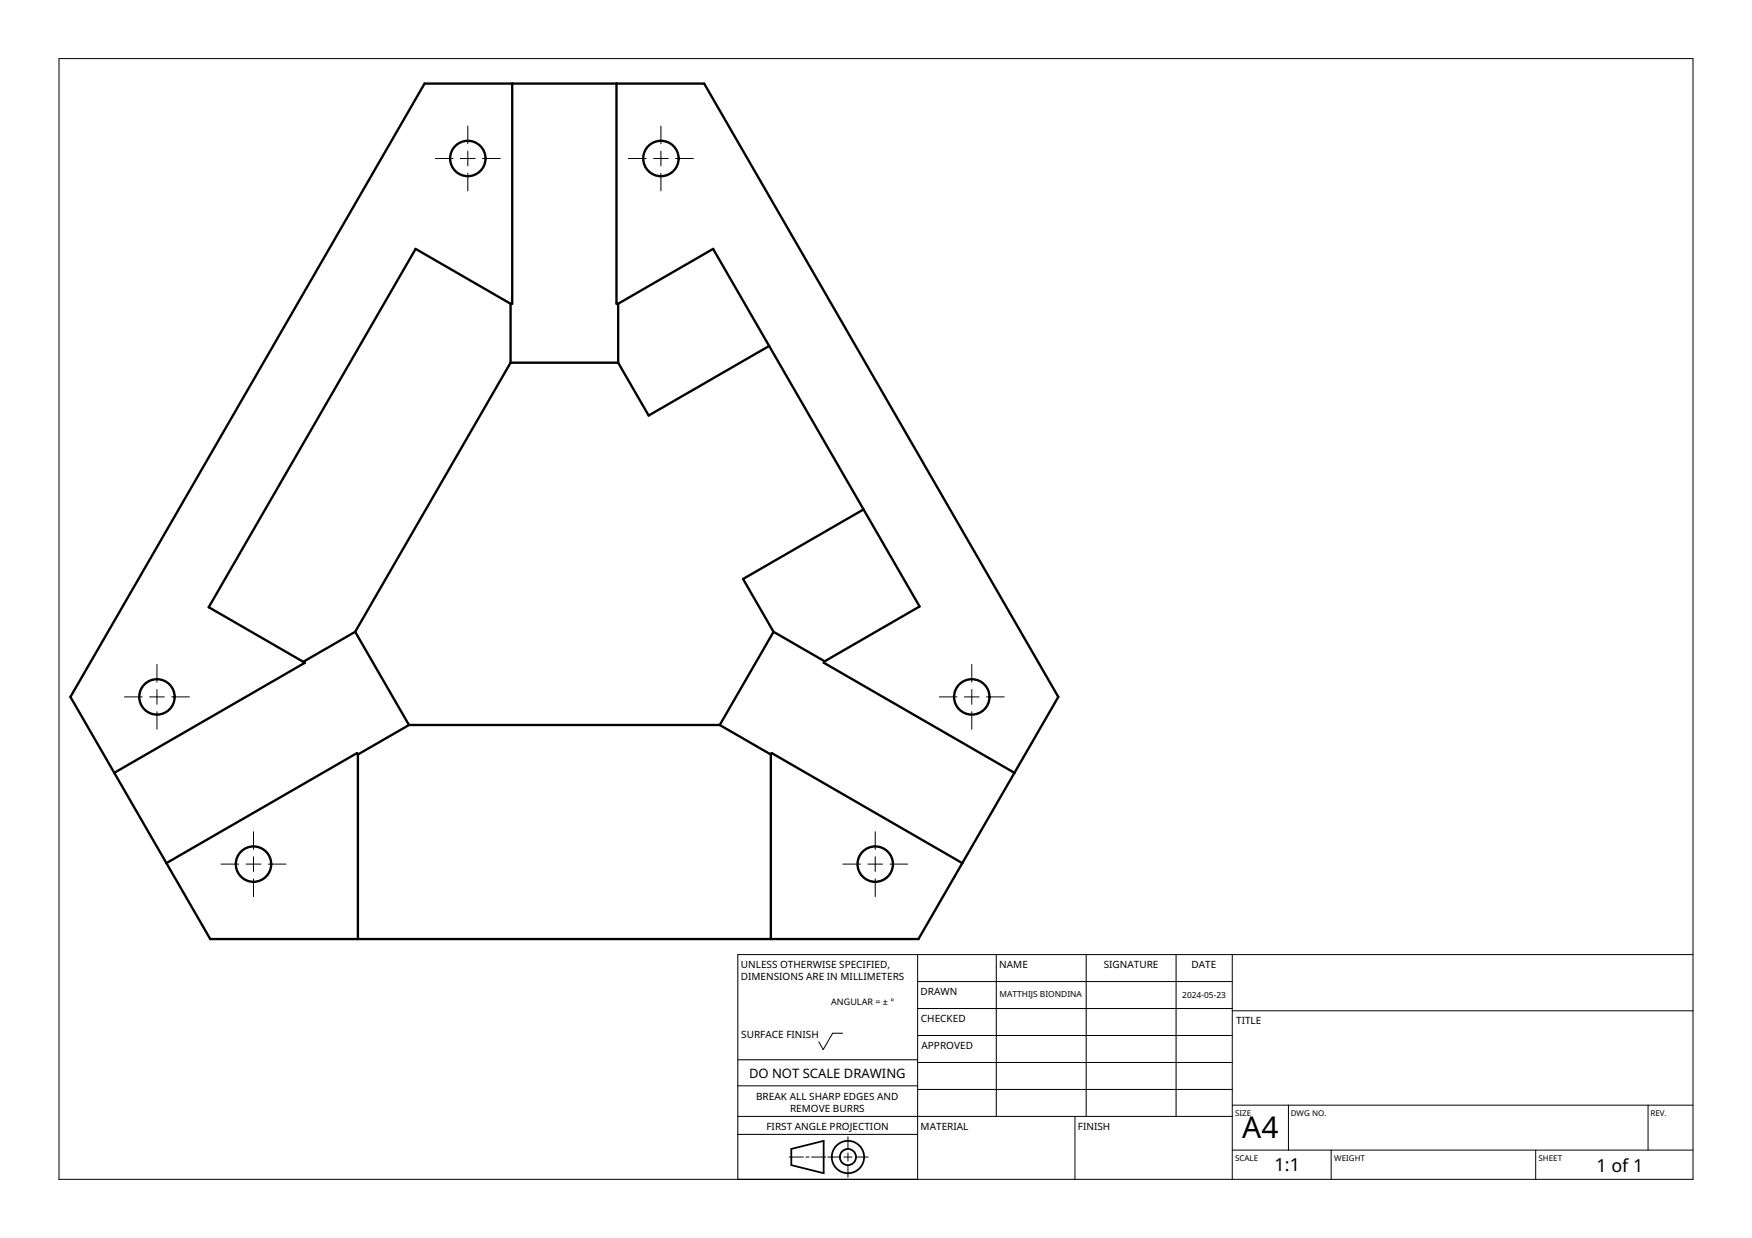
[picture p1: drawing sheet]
<svg xmlns="http://www.w3.org/2000/svg" width="297mm" height="210mm" viewBox="0 0 297 210" stroke-linecap="round" stroke-linejoin="round" font-family="sans-serif">
<g fill="none" stroke="#000" stroke-width=".4">
<path d="M86.8 14.2v37.3h-.2M104.5 14.2v37.3h.3M86.6 51.5l-16.1-9.3-35.1 60.8 16.3 9.4-32.3 18.6M86.6 51.5v10M104.8 51.5v10M104.8 51.5l16.1-9.3 35 60.6-16.1 9.3M130.4 58.7l-20.4 11.8-5.2-9M86.6 61.5l-26.4 45.6M86.6 61.5h18.2M146.4 86.4l-20.4 11.8 5.1 8.9M60.2 107.1l-8.8 5.1M60.2 107.1l9.1 15.8"/>
<path d="M131.1 107.1l8.7 5M131.1 107.1l-9.1 15.8M139.8 112.1l-.1 .3 32.3 18.6M19.4 131l-7.5-12.8 60.1-104h47.4l60 104-16.2 28.1M19.4 131l16.2 28.2h120.1l7.5-12.9M60.7 127.9v31.3M60.7 127.9l-.2-.2-32.3 18.6M69.3 122.9h52.7M69.3 122.9l-8.6 5M122 122.9l8.7 5M130.7 127.9l.1-.2 32.4 18.6M130.7 127.9v31.3"/>
<circle cx="79.3" cy="26.9" r="3"/>
<circle cx="112.1" cy="26.9" r="3"/>
<circle cx="26.6" cy="118.2" r="3"/>
<circle cx="164.8" cy="118.2" r="3"/>
<circle cx="43" cy="146.5" r="3"/>
<circle cx="148.4" cy="146.5" r="3"/>
</g>
<g fill="none" stroke="#000" stroke-width=".17">
<path d="M10 9.9h277v190.1h-277zM73.8 26.9h3M78.1 26.9h2.5M79.3 21.4v3M79.3 25.6v2.5M79.3 29.4v3M81.8 26.9h3M106.6 26.9h3M110.8 26.9h2.5M112.1 21.4v3M112.1 25.6v2.5M112.1 29.4v3"/>
<path d="M114.6 26.9h3M21.1 118.2h3M25.4 118.2h2.5M26.6 112.7v3M26.6 116.9v2.5M29.1 118.2h3M159.3 118.2h3M163.5 118.2h2.5M164.8 112.7v3M164.8 116.9v2.5M167.3 118.2h3M26.6 120.7v3"/>
<path d="M164.8 120.7v3M37.5 146.5h3M41.7 146.5h2.5M43 141v3M43 145.3v2.5M43 149v3M45.5 146.5h3M142.9 146.5h3M147.1 146.5h2.5M148.4 141v3M148.4 145.3v2.5M148.4 149v3"/>
<path d="M150.9 146.5h3M125.1 179.7h30.5M142.8 175.2h-1.6l-1.6 2.8-.8-1.4M155.6 161.9v38.1M155.6 166.4h53.3M155.6 171h53.3M155.6 175.6h53.3M168.9 161.9v27.4M184.2 161.9v27.4M199.4 161.9v27.4M208.9 161.9v38.1M208.9 171.4h78.1"/>
<path d="M287 161.9h-161.9v38.1M125.1 192.3h30.5M125.1 189.3h83.8M125.1 184.1h30.5M133.8 196.2h2.4M136.6 196.2h.6M137.6 196.2h2.4M140.3 196.2h2.1M143.1 196.2h1.3M143.8 192.7v2.1M143.8 195.5v1.4M143.8 197.5v2.1"/>
<path d="M145.1 196.2h2.1M155.6 180.1h53.3M155.6 184.7h53.3M182.2 189.3v10.7M208.9 195h78.1M208.9 187.4h78.1M218.4 187.4v7.6M225.7 195v5M260.4 195v5M279.4 187.4v7.6"/>
</g>
<g fill="none" stroke="#000" stroke-width=".3">
<path d="M134.2 194.8l5.4-1.4v5.5l-5.4-1.4z"/>
<circle cx="143.8" cy="196.2" r="1.37"/>
<circle cx="143.8" cy="196.2" r="2.74"/>
</g>
<text font-size="5.1" x="210.6" y="193">A4</text>
<g font-size="3.1">
<text x="216.1" y="198.6">1:1</text>
<text x="270.7" y="198.6">1 of 1</text>
</g>
<text font-size="2.2" x="127" y="182.7">DO NOT SCALE DRAWING</text>
<g font-size="1.7">
<text x="125.6" y="166.2">DIMENSIONS ARE IN MILLIMETERS</text>
<text x="125.6" y="164.2">UNLESS OTHERWISE SPECIFIED,</text>
<text x="169.4" y="164.2">NAME</text>
<text x="187.1" y="164.2">SIGNATURE</text>
<text x="202" y="164.2">DATE</text>
<text x="156.1" y="168.7">DRAWN</text>
<text x="156.1" y="173.3">CHECKED</text>
<text x="209.6" y="173.7">TITLE</text>
<text x="125.7" y="176.1">SURFACE FINISH</text>
<text x="156.2" y="177.9">APPROVED</text>
<text x="128.2" y="186.4">BREAK ALL SHARP EDGES AND</text>
<text x="129.9" y="191.6">FIRST ANGLE PROJECTION</text>
<text x="133.9" y="188.5">REMOVE BURRS</text>
<text x="156.1" y="191.6">MATERIAL</text>
<text x="182.8" y="191.6">FINISH</text>
</g>
<text font-size="1.5" x="140.9" y="170.3">ANGULAR = ± °</text>
<g font-size="1.4">
<text x="169.4" y="169.1">MATTHIJS BIONDINA</text>
<text x="200.4" y="169.2">2024-05-23</text>
<text x="209.4" y="189.2">SIZE</text>
<text x="218.8" y="189.2">DWG NO.</text>
<text x="279.8" y="189.2">REV.</text>
<text x="209.4" y="196.9">SCALE</text>
<text x="226.2" y="196.9">WEIGHT</text>
<text x="260.8" y="196.9">SHEET</text>
</g>
</svg>
